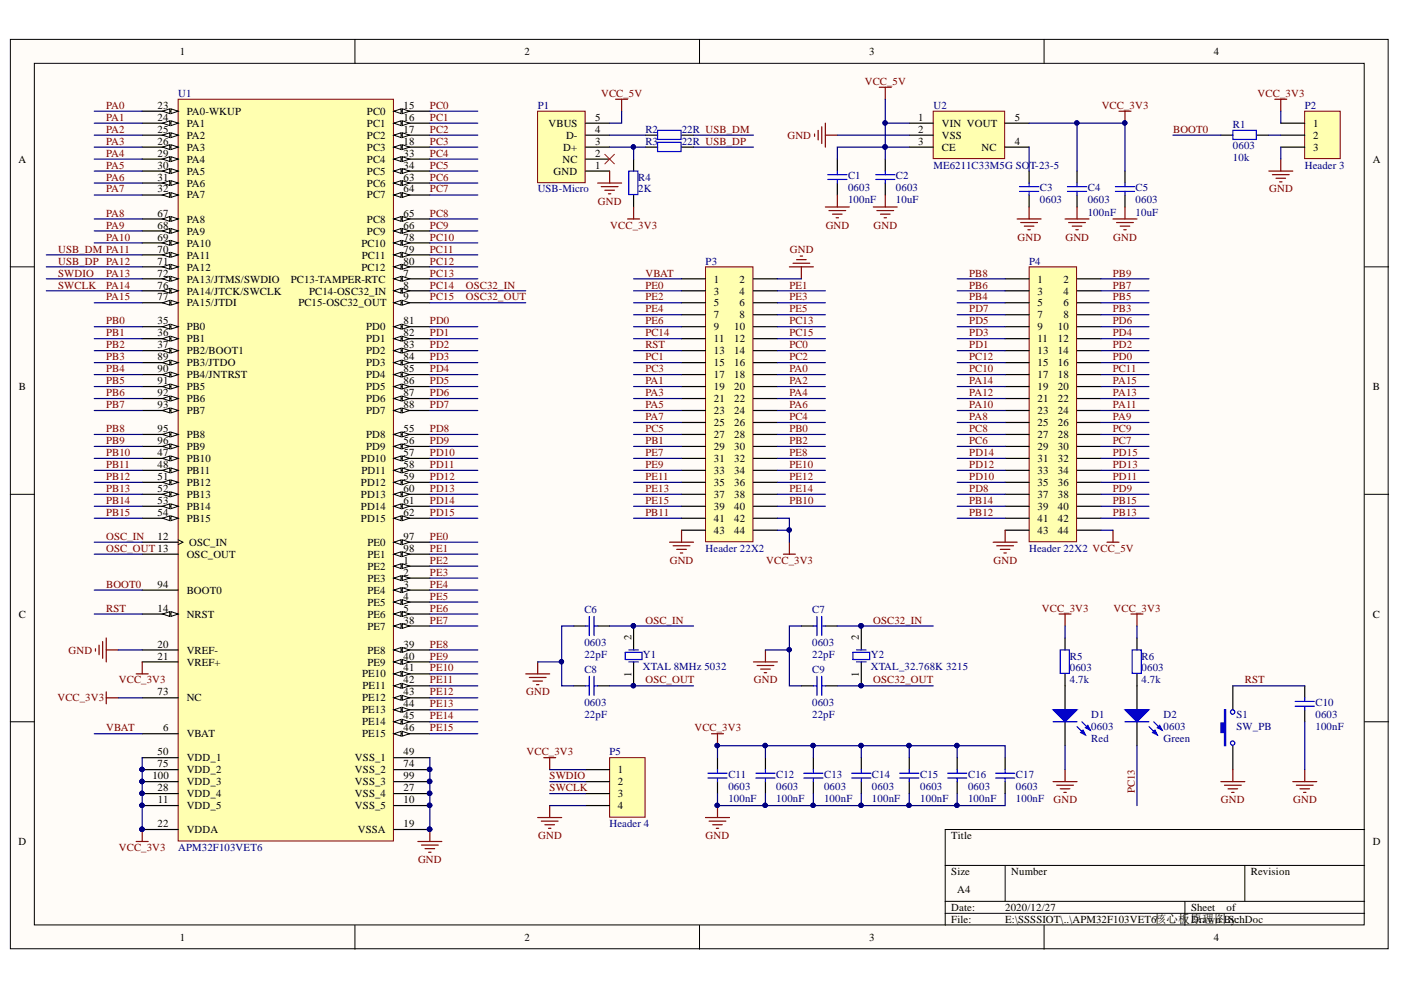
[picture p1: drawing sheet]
# Altium schematic sheet APM32F103VET6核心板原理图.SchDoc
size A4

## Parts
C1  value 100nF  footprint: 0603  [R0603-R/C-Y]  (hidden comment: Cap 0603)
C2  value 10uF  footprint: 0603  [R0603-R/C-Y]  (hidden comment: Cap 0603)
C3  footprint: 0603  [R0603-R/C-Y]  (hidden comment: Cap 0603)
C4  value 100nF  footprint: 0603  [R0603-R/C-Y]  (hidden comment: Cap 0603)
C5  value 10uF  footprint: 0603  [R0603-R/C-Y]  (hidden comment: Cap 0603)
C6  value 22pF  footprint: 0603  [R0603-R/C-Y]  (hidden comment: Cap 0603)
C7  value 22pF  footprint: 0603  [R0603-R/C-Y]  (hidden comment: Cap 0603)
C8  value 22pF  footprint: 0603  [R0603-R/C-Y]  (hidden comment: Cap 0603)
C9  value 22pF  footprint: 0603  [R0603-R/C-Y]  (hidden comment: Cap 0603)
C10  value 100nF  footprint: 0603  [R0603-R/C-Y]  (hidden comment: Cap 0603)
C11  value 100nF  footprint: 0603  [R0603-R/C-Y]  (hidden comment: Cap 0603)
C12  value 100nF  footprint: 0603  [R0603-R/C-Y]  (hidden comment: Cap 0603)
C13  value 100nF  footprint: 0603  [R0603-R/C-Y]  (hidden comment: Cap 0603)
C14  value 100nF  footprint: 0603  [R0603-R/C-Y]  (hidden comment: Cap 0603)
C15  value 100nF  footprint: 0603  [R0603-R/C-Y]  (hidden comment: Cap 0603)
C16  value 100nF  footprint: 0603  [R0603-R/C-Y]  (hidden comment: Cap 0603)
C17  value 100nF  footprint: 0603  [R0603-R/C-Y]  (hidden comment: Cap 0603)
D1  value Red  Footprint: 0603  [0603-LED-G]  (hidden comment: LED 0603)
D2  value Green  Footprint: 0603  [0603-LED-G]  (hidden comment: LED 0603)
P1  USB-Micro  [USB Micro]
P2  Header 3  [HDR1X3]
P3  Header 22X2  [HDR2X22]
P4  Header 22X2  [HDR2X22]
P5  Header 4  [HDR1X4]
R1  value 10k  Footprint: 0603  [R0603-R/C-BY]  (hidden comment: Res 0603)
R2  value 22R  [R0603-R/C-BY]  (hidden comment: Res 0603)
R3  value 22R  [R0603-R/C-BY]  (hidden comment: Res 0603)
R4  value 2K  [R0603-R/C-BY]  (hidden comment: Res 0603)
R5  value 4.7k  Footprint: 0603  [R0603-R/C-BY]  (hidden comment: Res 0603)
R6  value 4.7k  Footprint: 0603  [R0603-R/C-BY]  (hidden comment: Res 0603)
S1  SW_PB  [SW-2Pin]
U1  APM32F103VET6  [LQFP100_M]
U2  ME6211C33M5G SOT-23-5  [SOT-23-5]
Y1  XTAL 8MHz 5032  [XTAL 5032]
Y2  XTAL_32.768K 3215  [XTAL 3215]

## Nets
GND: C1.1 C2.1 C3.1 C4.1 C5.1 C6.2 C7.2 C8.2 C9.2 C10.1 C11.1 C12.1 C13.1 C14.1 C15.1 C16.1 C17.1 D1.2(K) P1.1(GND) P2.3 P3.2 P3.43 P4.43 P5.4 S1.1 U1.10(VSS_5) U1.19(VSSA) U1.20(VREF-) U1.27(VSS_4) U1.49(VSS_1) U1.74(VSS_2) U1.99(VSS_3) U2.2(VSS)
VCC_3V3: C4.2 C5.2 C11.2 C12.2 C13.2 C14.2 C15.2 C16.2 C17.2 P2.1 P3.42 P3.44 P5.1 R4.1 R5.1 R6.1 U1.11(VDD_5) U1.21(VREF+) U1.22(VDDA) U1.28(VDD_4) U1.50(VDD_1) U1.73(NC) U1.75(VDD_2) U1.100(VDD_3) U2.5(VOUT)
VCC_5V: C1.2 C2.2 P1.5(VBUS) P4.44 U2.1(VIN) U2.3(CE)
BOOT0: R1.1 U1.94(BOOT0)
OSC32_IN: C7.1 P3.11 U1.8(PC14-OSC32_IN) Y2.2(OSC2)  [also labelled PC14]
OSC32_OUT: C9.1 P3.12 U1.9(PC15-OSC32_OUT) Y2.1(OSC1)  [also labelled PC15]
OSC_IN: C6.1 U1.12(OSC_IN) Y1.2(OSC2)
OSC_OUT: C8.1 U1.13(OSC_OUT) Y1.1(OSC1)
PA0: P3.18 U1.23(PA0-WKUP)
PA1: P3.19 U1.24(PA1)
PA2: P3.20 U1.25(PA2)
PA3: P3.21 U1.26(PA3)
PA4: P3.22 U1.29(PA4)
PA5: P3.23 U1.30(PA5)
PA6: P3.24 U1.31(PA6)
PA7: P3.25 U1.32(PA7)
PA8: P4.25 U1.67(PA8)
PA9: P4.26 U1.68(PA9)
PA10: P4.23 U1.69(PA10)
PA11: P4.24 R2.2 U1.70(PA11)  [also labelled USB_DM]
PA12: P4.21 R3.2 U1.71(PA12)  [also labelled USB_DP]
PA13: P4.22 P5.2 U1.72(PA13/JTMS/SWDIO)  [also labelled SWDIO]
PA14: P4.19 P5.3 U1.76(PA14/JTCK/SWCLK)  [also labelled SWCLK]
PA15: P4.20 U1.77(PA15/JTDI)
PB0: P3.28 U1.35(PB0)
PB1: P3.29 U1.36(PB1)
PB2: P3.30 U1.37(PB2/BOOT1)
PB3: P4.8 U1.89(PB3/JTDO)
PB4: P4.5 U1.90(PB4/JNTRST)
PB5: P4.6 U1.91(PB5)
PB6: P4.3 U1.92(PB6)
PB7: P4.4 U1.93(PB7)
PB8: P4.1 U1.95(PB8)
PB9: P4.2 U1.96(PB9)
PB10: P3.40 U1.47(PB10)
PB11: P3.41 U1.48(PB11)
PB12: P4.41 U1.51(PB12)
PB13: P4.42 U1.52(PB13)
PB14: P4.39 U1.53(PB14)
PB15: P4.40 U1.54(PB15)
PC0: P3.14 U1.15(PC0)
PC1: P3.15 U1.16(PC1)
PC2: P3.16 U1.17(PC2)
PC3: P3.17 U1.18(PC3)
PC4: P3.26 U1.33(PC4)
PC5: P3.27 U1.34(PC5)
PC6: P4.29 U1.63(PC6)
PC7: P4.30 U1.64(PC7)
PC8: P4.27 U1.65(PC8)
PC9: P4.28 U1.66(PC9)
PC10: P4.17 U1.78(PC10)
PC11: P4.18 U1.79(PC11)
PC12: P4.15 U1.80(PC12)
PC13: D2.2(K) P3.10 U1.7(PC13-TAMPER-RTC)
PD0: P4.16 U1.81(PD0)
PD1: P4.13 U1.82(PD1)
PD2: P4.14 U1.83(PD2)
PD3: P4.11 U1.84(PD3)
PD4: P4.12 U1.85(PD4)
PD5: P4.9 U1.86(PD5)
PD6: P4.10 U1.87(PD6)
PD7: P4.7 U1.88(PD7)
PD8: P4.37 U1.55(PD8)
PD9: P4.38 U1.56(PD9)
PD10: P4.35 U1.57(PD10)
PD11: P4.36 U1.58(PD11)
PD12: P4.33 U1.59(PD12)
PD13: P4.34 U1.60(PD13)
PD14: P4.31 U1.61(PD14)
PD15: P4.32 U1.62(PD15)
PE0: P3.3 U1.97(PE0)
PE1: P3.4 U1.98(PE1)
PE2: P3.5 U1.1(PE2)
PE3: P3.6 U1.2(PE3)
PE4: P3.7 U1.3(PE4)
PE5: P3.8 U1.4(PE5)
PE6: P3.9 U1.5(PE6)
PE7: P3.31 U1.38(PE7)
PE8: P3.32 U1.39(PE8)
PE9: P3.33 U1.40(PE9)
PE10: P3.34 U1.41(PE10)
PE11: P3.35 U1.42(PE11)
PE12: P3.36 U1.43(PE12)
PE13: P3.37 U1.44(PE13)
PE14: P3.38 U1.45(PE14)
PE15: P3.39 U1.46(PE15)
RST: C10.2 P3.13 S1.2 U1.14(NRST)
VBAT: P3.1 U1.6(VBAT)
NetC3_2: C3.2 U2.4(NC)
NetD1_1: D1.1(A) R5.2
NetD2_1: D2.1(A) R6.2
NetP1_3: P1.3(D+) R3.1 R4.2
NetP1_4: P1.4(D-) R2.1
NetP2_2: P2.2 R1.2

Not connected (* = marked no-connect by the designer): P1 2(NC)*
